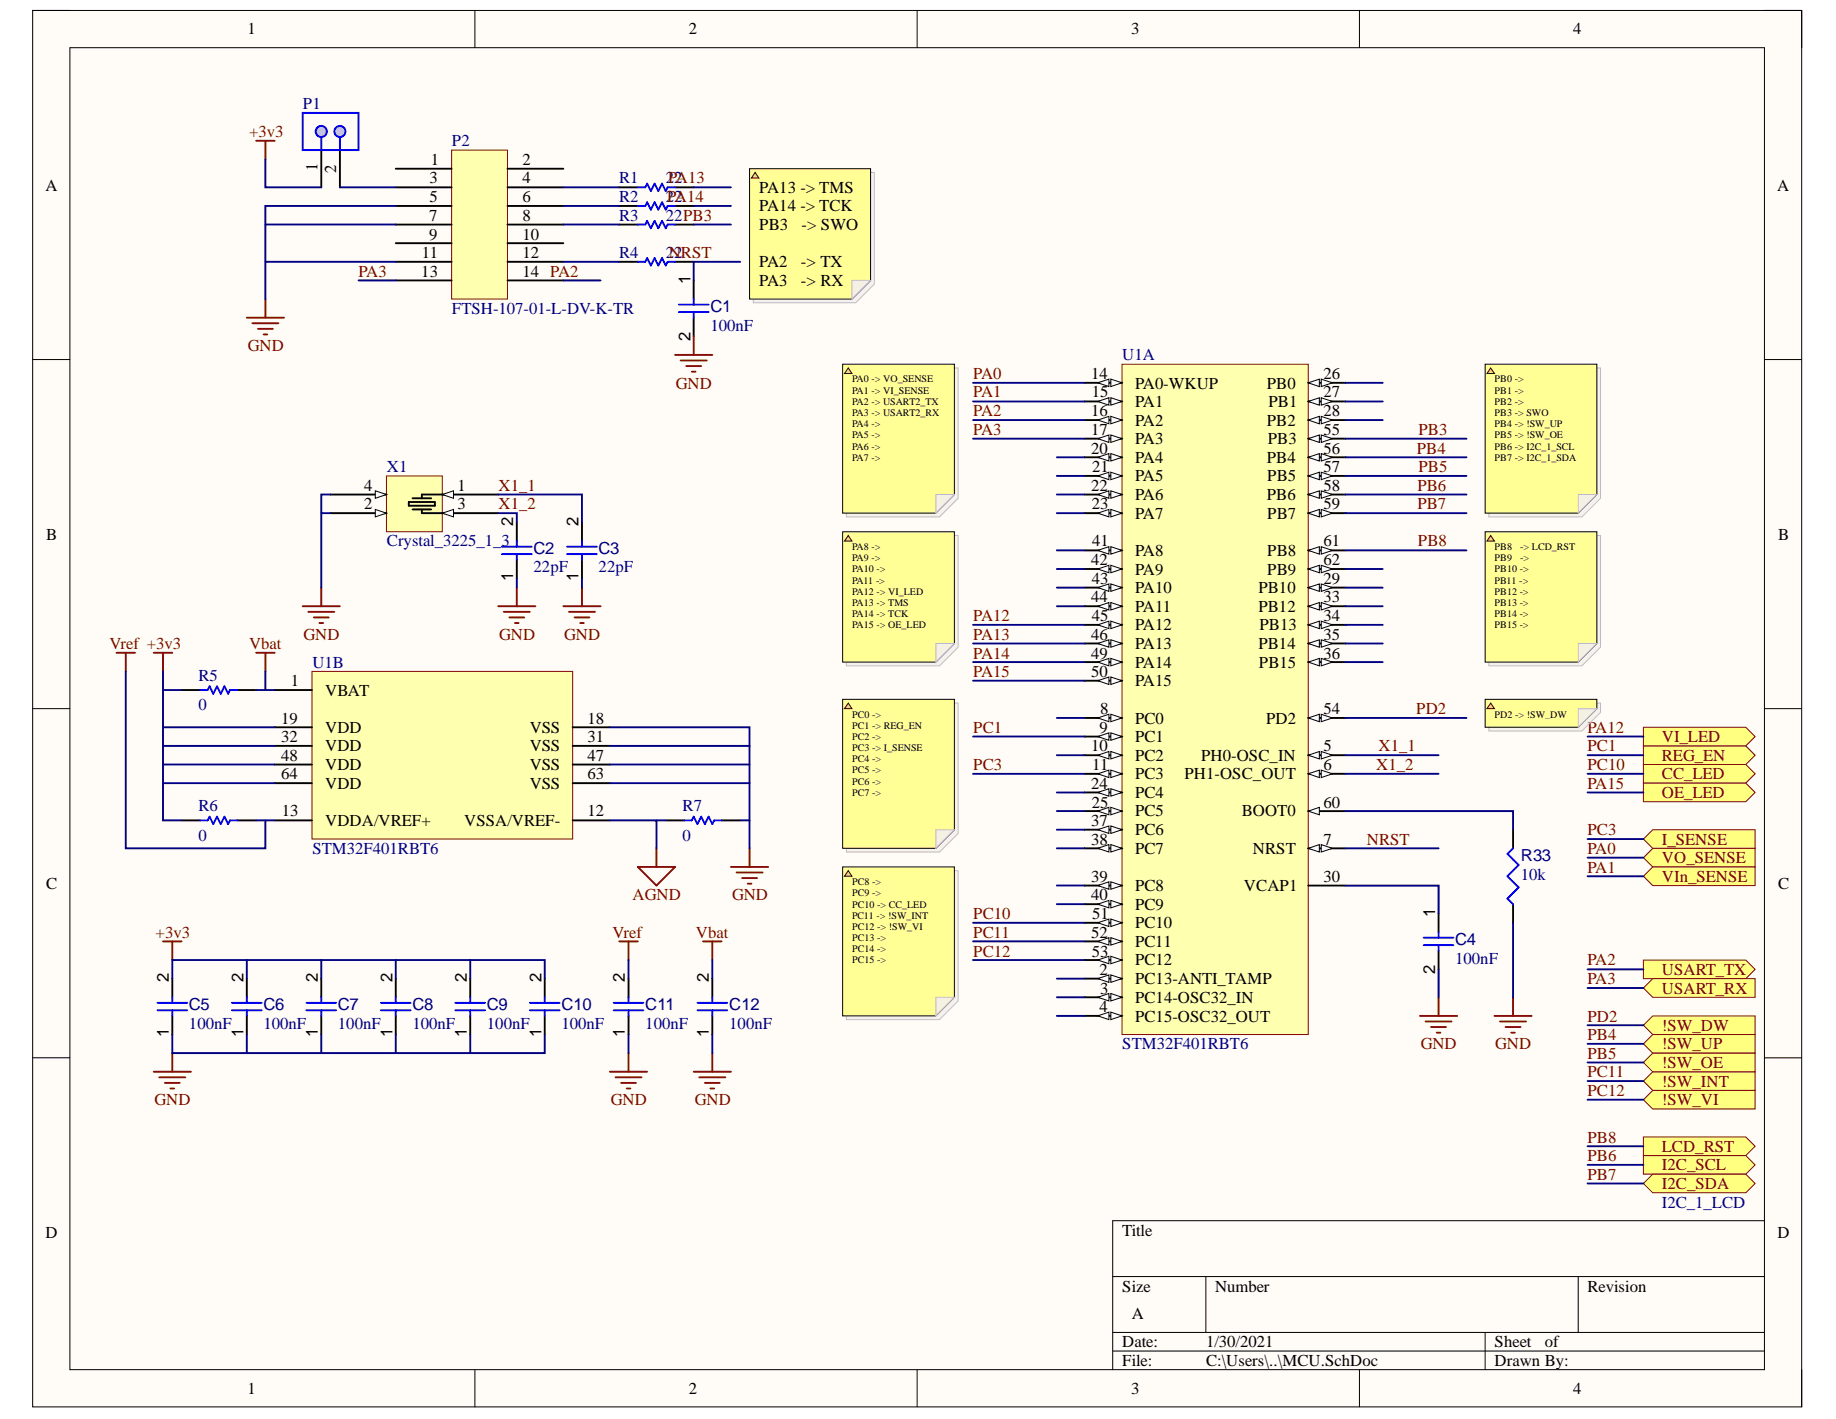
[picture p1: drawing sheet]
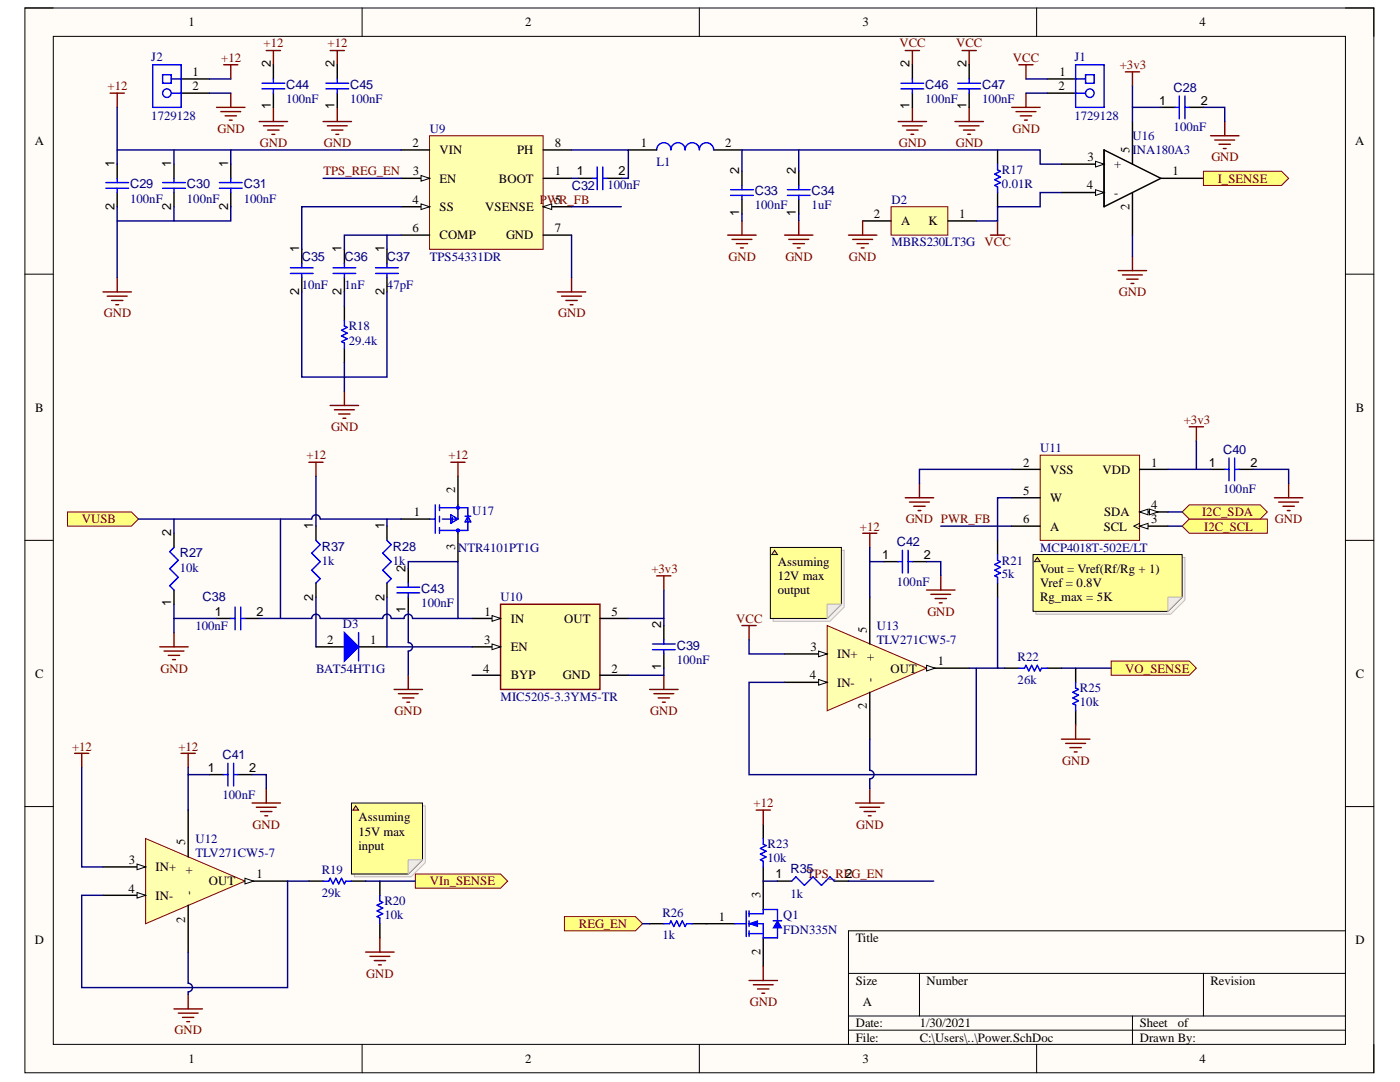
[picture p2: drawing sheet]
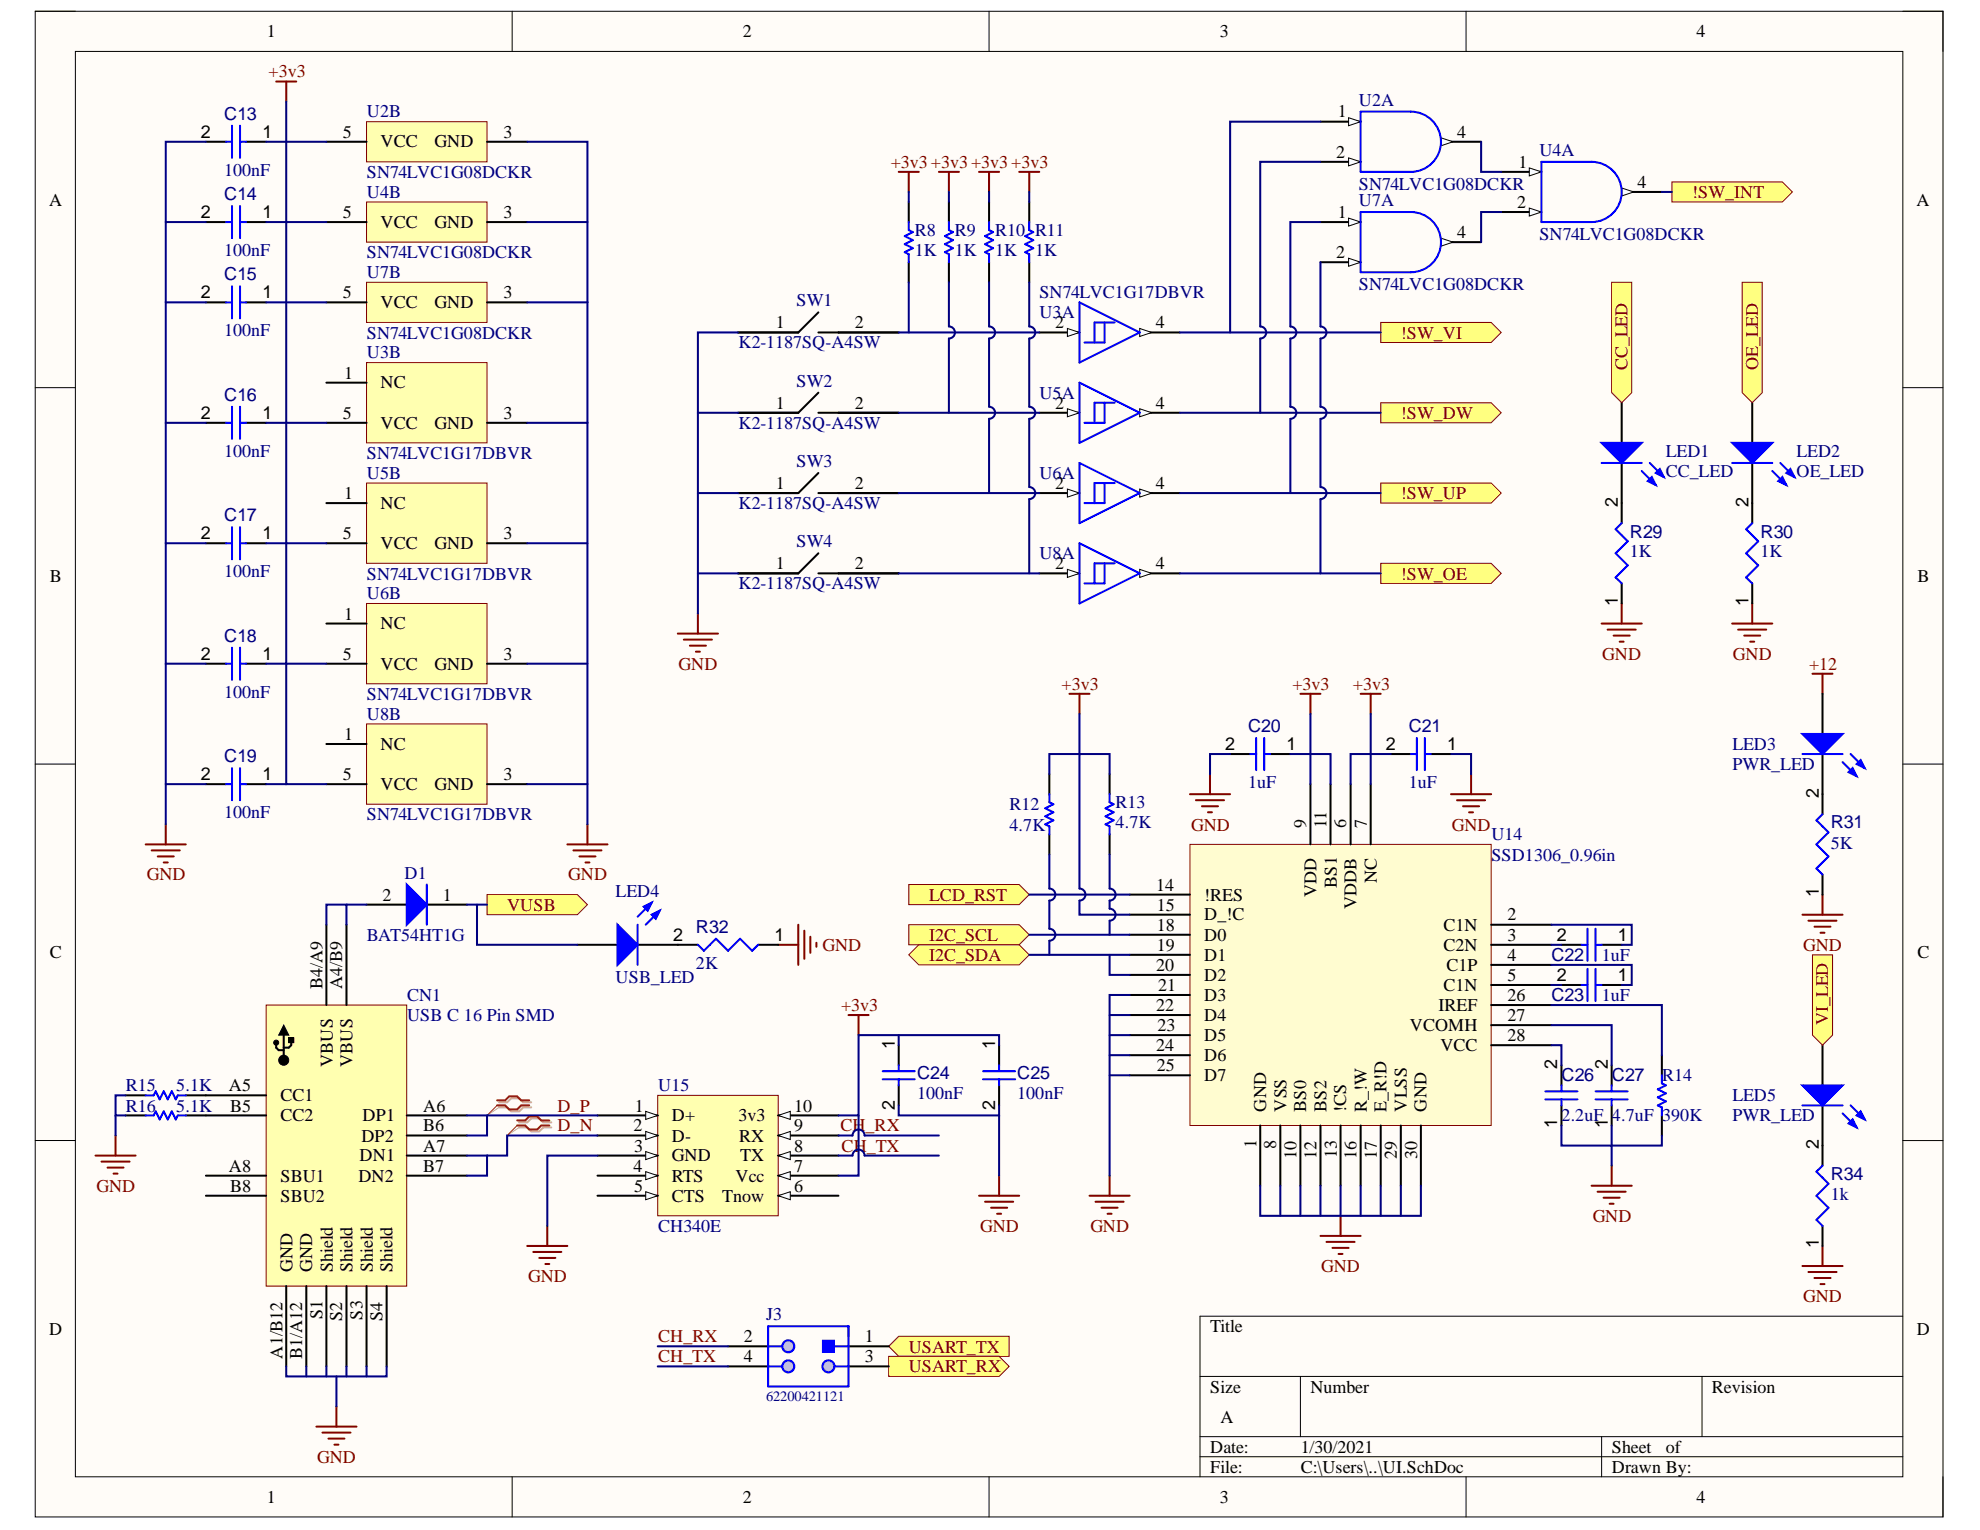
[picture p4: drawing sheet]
# Altium project PSU.PrjPcb
4 sheets, 120 parts. Net scope: hierarchical (ports join the sheet entries above them; power ports are global).
Board file: PCB_V3.PcbDoc
Sheets:
  TopLevel.SchDoc
    MCU = MCU.SchDoc
    UI = UI.SchDoc
    Power = Power.SchDoc

## Sheet TopLevel.SchDoc
size A

### Sub-sheets
MCU = MCU.SchDoc: REG_EN (out), CC_LED (out), OE_LED (out), USART_TX (out), USART_RX (in), !SW_DW (in), I_SENSE (in), VO_SENSE (in), VIn_SENSE (in), !SW_UP (in), !SW_OE (in), !SW_VI (in), !SW_INT (in), I2C_SCL (out), I2C_SDA (bidir), LCD_RST (out), VI_LED (out)
Power = Power.SchDoc: REG_EN (in), I_SENSE (out), VO_SENSE (out), VIn_SENSE (out), VUSB (in), I2C_SCL (in), I2C_SDA (bidir)
UI = UI.SchDoc: CC_LED (in), OE_LED (in), USART_TX (in), USART_RX (out), !SW_DW (out), !SW_UP (out), !SW_OE (out), !SW_VI (out), !SW_INT (out), LCD_RST (in), I2C_SCL (in), I2C_SDA (bidir), VUSB (out), VI_LED (in)

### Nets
PA0: sheet MCU/VO_SENSE, sheet Power/VO_SENSE
PA1: sheet MCU/VIn_SENSE, sheet Power/VIn_SENSE
PA2: sheet MCU/USART_TX, sheet UI/USART_TX
PA3: sheet MCU/USART_RX, sheet UI/USART_RX
PA12: sheet MCU/VI_LED, sheet UI/VI_LED
PA15: sheet MCU/OE_LED, sheet UI/OE_LED
PB4: sheet MCU/!SW_UP, sheet UI/!SW_UP
PB5: sheet MCU/!SW_OE, sheet UI/!SW_OE
PB6: sheet MCU/I2C_SCL, sheet UI/I2C_SCL, sheet Power/I2C_SCL
PB7: sheet MCU/I2C_SDA, sheet UI/I2C_SDA, sheet Power/I2C_SDA
PB8: sheet MCU/LCD_RST, sheet UI/LCD_RST
PC1: sheet MCU/REG_EN, sheet Power/REG_EN
PC3: sheet MCU/I_SENSE, sheet Power/I_SENSE
PC10: sheet MCU/CC_LED, sheet UI/CC_LED
PC11: sheet MCU/!SW_INT, sheet UI/!SW_INT
PC12: sheet MCU/!SW_VI, sheet UI/!SW_VI
PD2: sheet MCU/!SW_DW, sheet UI/!SW_DW
NetC38_2: sheet UI/VUSB, sheet Power/VUSB

## Sheet MCU.SchDoc
size A

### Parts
C1  value 100nF  [CAPC2013X95X50ML10T25]  (hidden comment: Capacitor 100 nF +/-10% 50 V 0805)
C2  value 22pF  [CAPC2013X95X50ML10T25]  (hidden comment: Capacitor 100 nF +/-10% 50 V 0805)
C3  value 22pF  [CAPC2013X95X50ML10T25]  (hidden comment: Capacitor 100 nF +/-10% 50 V 0805)
C4  value 100nF  [CAPC2013X95X50ML10T25]  (hidden comment: Capacitor 100 nF +/-10% 50 V 0805)
C5  value 100nF  [CAPC2013X95X50ML10T25]  (hidden comment: Capacitor 100 nF +/-10% 50 V 0805)
C6  value 100nF  [CAPC2013X95X50ML10T25]  (hidden comment: Capacitor 100 nF +/-10% 50 V 0805)
C7  value 100nF  [CAPC2013X95X50ML10T25]  (hidden comment: Capacitor 100 nF +/-10% 50 V 0805)
C8  value 100nF  [CAPC2013X95X50ML10T25]  (hidden comment: Capacitor 100 nF +/-10% 50 V 0805)
C9  value 100nF  [CAPC2013X95X50ML10T25]  (hidden comment: Capacitor 100 nF +/-10% 50 V 0805)
C10  value 100nF  [CAPC2013X95X50ML10T25]  (hidden comment: Capacitor 100 nF +/-10% 50 V 0805)
C11  value 100nF  [CAPC2013X95X50ML10T25]  (hidden comment: Capacitor 100 nF +/-10% 50 V 0805)
C12  value 100nF  [CAPC2013X95X50ML10T25]  (hidden comment: Capacitor 100 nF +/-10% 50 V 0805)
P1  GRPB021VWVN-RC  [SLIN-GRPB021VWVN-RC_V]  (value not drawn)
P2  FTSH-107-01-L-DV-K-TR  [FTSH-107-01-L-DV-K-TR-Footprint-1]
R1  value 22  [RESC2013X50X35ML15T15]  (hidden comment: Resistor 0R +/- 1% 0805 125 mW)
R2  value 22  [RESC2013X50X35ML15T15]  (hidden comment: Resistor 0R +/- 1% 0805 125 mW)
R3  value 22  [RESC2013X50X35ML15T15]  (hidden comment: Resistor 0R +/- 1% 0805 125 mW)
R4  value 22  [RESC2013X50X35ML15T15]  (hidden comment: Resistor 0R +/- 1% 0805 125 mW)
R5  value 0  [RESC2013X50X35ML15T15]  (hidden comment: Resistor 0R +/- 1% 0805 125 mW)
R6  value 0  [RESC2013X50X35ML15T15]  (hidden comment: Resistor 0R +/- 1% 0805 125 mW)
R7  value 0  [RESC2013X50X35ML15T15]  (hidden comment: Resistor 0R +/- 1% 0805 125 mW)
R33  value 10k  [RESC0805(2012)_L]  (hidden comment: Resistor 470R +/-5% 0805 125 mW)
U1  STM32F401RBT6  [STM-LQFP64_N]  (parts A,B of 2)
X1  Crystal_3225_1_3  [Crystal_3225_1_3-Footprint-1]

### Ports
!SW_DW (in), !SW_INT (in), !SW_OE (in), !SW_UP (in), !SW_VI (in), CC_LED (out), I2C_SCL (out), I2C_SDA (bidir), I_SENSE (in), LCD_RST (out), OE_LED (out), REG_EN (out), USART_RX (in), USART_TX (out), VI_LED (out), VIn_SENSE (in), VO_SENSE (in)

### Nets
+3v3: C5.2 C6.2 C7.2 C8.2 C9.2 C10.2 P1.1 R5.1 R6.1 U1.19(VDD) U1.32(VDD) U1.48(VDD) U1.64(VDD)
AGND: R7.1 U1.12(VSSA/VREF-)
GND: C1.2 C2.1 C3.1 C4.2 C5.1 C6.1 C7.1 C8.1 C9.1 C10.1 C11.1 C12.1 P2.5 P2.7 P2.11 R7.2 R33.1 U1.18(VSS) U1.31(VSS) U1.47(VSS) U1.63(VSS) X1.2(GND) X1.4(GND)
Vbat: C12.2 R5.2 U1.1(VBAT)
Vref: C11.2 R6.2 U1.13(VDDA/VREF+)
NRST: C1.1 R4.2 U1.7(NRST)
PA0: U1.14(PA0-WKUP) ; port VO_SENSE
PA1: U1.15(PA1) ; port VIn_SENSE
PA2: P2.14 U1.16(PA2) ; port USART_TX
PA3: P2.13 U1.17(PA3) ; port USART_RX
PA12: U1.45(PA12) ; port VI_LED
PA13: R1.2 U1.46(PA13)
PA14: R2.2 U1.49(PA14)
PA15: U1.50(PA15) ; port OE_LED
PB3: R3.2 U1.55(PB3)
PB4: U1.56(PB4) ; port !SW_UP
PB5: U1.57(PB5) ; port !SW_OE
PB6: U1.58(PB6) ; port I2C_SCL
PB7: U1.59(PB7) ; port I2C_SDA
PB8: U1.61(PB8) ; port LCD_RST
PC1: U1.9(PC1) ; port REG_EN
PC3: U1.11(PC3) ; port I_SENSE
PC10: U1.51(PC10) ; port CC_LED
PC11: U1.52(PC11) ; port !SW_INT
PC12: U1.53(PC12) ; port !SW_VI
PD2: U1.54(PD2) ; port !SW_DW
X1_1: C3.2 U1.5(PH0-OSC_IN) X1.1(X1)
X1_2: C2.2 U1.6(PH1-OSC_OUT) X1.3(X2)
NetC4_1: C4.1 U1.30(VCAP1)
NetP1_2: P1.2 P2.3
NetP2_4: P2.4 R1.1
NetP2_6: P2.6 R2.1
NetP2_8: P2.8 R3.1
NetP2_12: P2.12 R4.1
NetR33_2: R33.2 U1.60(BOOT0)

Not connected (* = marked no-connect by the designer): P2 1* 2* 9* 10*; U1 2(PC13-ANTI_TAMP)* 3(PC14-OSC32_IN)* 4(PC15-OSC32_OUT)* 8(PC0)* 10(PC2)* 20(PA4)* 21(PA5)* 22(PA6)* 23(PA7)* 24(PC4)* 25(PC5)* 26(PB0)* 27(PB1)* 28(PB2)* 29(PB10)* 33(PB12)* 34(PB13)* 35(PB14)* 36(PB15)* 37(PC6)* 38(PC7)* 39(PC8)* 40(PC9)* 41(PA8)* 42(PA9)* 43(PA10)* 44(PA11)* 62(PB9)*

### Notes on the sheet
- PA13 -> TMS
  PA14 -> TCK
  PB3   -> SWO
  PA2   -> TX
  PA3   -> RX
- PA0 -> VO_SENSE
  PA1 -> VI_SENSE
  PA2 -> USART2_TX
  PA3 -> USART2_RX
  PA4 ->
  PA5 ->
  PA6 ->
  PA7 ->
- PB0 ->
  PB1 ->
  PB2 ->
  PB3 -> SWO
  PB4 -> !SW_UP
  PB5 -> !SW_OE
  PB6 -> I2C_1_SCL
  PB7 -> I2C_1_SDA
- PA8 ->
  PA9 ->
  PA10 ->
  PA11 ->
  PA12 -> VI_LED
  PA13 -> TMS
  PA14 -> TCK
  PA15 -> OE_LED
- PB8   -> LCD_RST
  PB9   ->
  PB10 ->
  PB11 ->
  PB12 ->
  PB13 ->
  PB14 ->
  PB15 ->
- PD2 -> !SW_DW
- PC0 ->
  PC1 -> REG_EN
  PC2 ->
  PC3 -> I_SENSE
  PC4 ->
  PC5 ->
  PC6 ->
  PC7 ->
- PC8 ->
  PC9 ->
  PC10 -> CC_LED
  PC11 -> !SW_INT
  PC12 -> !SW_VI
  PC13 ->
  PC14 ->
  PC15 ->
- I2C_1_LCD

## Sheet UI.SchDoc
size A

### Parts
C13  value 100nF  [CAPC2013X95X50ML10T25]  (hidden comment: Capacitor 100 nF +/-10% 50 V 0805)
C14  value 100nF  [CAPC2013X95X50ML10T25]  (hidden comment: Capacitor 100 nF +/-10% 50 V 0805)
C15  value 100nF  [CAPC2013X95X50ML10T25]  (hidden comment: Capacitor 100 nF +/-10% 50 V 0805)
C16  value 100nF  [CAPC2013X95X50ML10T25]  (hidden comment: Capacitor 100 nF +/-10% 50 V 0805)
C17  value 100nF  [CAPC2013X95X50ML10T25]  (hidden comment: Capacitor 100 nF +/-10% 50 V 0805)
C18  value 100nF  [CAPC2013X95X50ML10T25]  (hidden comment: Capacitor 100 nF +/-10% 50 V 0805)
C19  value 100nF  [CAPC2013X95X50ML10T25]  (hidden comment: Capacitor 100 nF +/-10% 50 V 0805)
C20  value 1uF  [CAPC2013X95X50ML10T25]  (hidden comment: Capacitor 100 nF +/-10% 50 V 0805)
C21  value 1uF  [CAPC2013X95X50ML10T25]  (hidden comment: Capacitor 100 nF +/-10% 50 V 0805)
C22  value 1uF  [CAPC2013X95X50ML10T25]  (hidden comment: Capacitor 100 nF +/-10% 50 V 0805)
C23  value 1uF  [CAPC2013X95X50ML10T25]  (hidden comment: Capacitor 100 nF +/-10% 50 V 0805)
C24  value 100nF  [CAPC2013X95X50ML10T25]  (hidden comment: Capacitor 100 nF +/-10% 50 V 0805)
C25  value 100nF  [CAPC2013X95X50ML10T25]  (hidden comment: Capacitor 100 nF +/-10% 50 V 0805)
C26  value 2.2uF  [CAPC2013X95X50ML10T25]  (hidden comment: Capacitor 100 nF +/-10% 50 V 0805)
C27  value 4.7uF  [CAPC2013X95X50ML10T25]  (hidden comment: Capacitor 100 nF +/-10% 50 V 0805)
CN1  USB C 16 Pin SMD  [USB C 16 Pin SMD-Footprint-1]
D1  BAT54HT1G  [ONSC-SOD-323-2-477-02_V]
J3  62200421121  [62200421121]
LED1  CC_LED  [0805_A]
LED2  OE_LED  [0805_A]
LED3  PWR_LED  [0805_A]
LED4  USB_LED  [0805_A]
LED5  PWR_LED  [0805_A]
R8  value 1K  [RESC2013X50X35ML15T15]  (hidden comment: Resistor 0R +/- 1% 0805 125 mW)
R9  value 1K  [RESC2013X50X35ML15T15]  (hidden comment: Resistor 0R +/- 1% 0805 125 mW)
R10  value 1K  [RESC2013X50X35ML15T15]  (hidden comment: Resistor 0R +/- 1% 0805 125 mW)
R11  value 1K  [RESC2013X50X35ML15T15]  (hidden comment: Resistor 0R +/- 1% 0805 125 mW)
R12  value 4.7K  [RESC2013X50X35ML15T15]  (hidden comment: Resistor 0R +/- 1% 0805 125 mW)
R13  value 4.7K  [RESC2013X50X35ML15T15]  (hidden comment: Resistor 0R +/- 1% 0805 125 mW)
R14  value 390K  [RESC2013X50X35ML15T15]  (hidden comment: Resistor 0R +/- 1% 0805 125 mW)
R15  value 5.1K  [RESC2013X50X35ML15T15]  (hidden comment: Resistor 0R +/- 1% 0805 125 mW)
R16  value 5.1K  [RESC2013X50X35ML15T15]  (hidden comment: Resistor 0R +/- 1% 0805 125 mW)
R29  value 1K  [RESC0805(2012)_L]  (hidden comment: Resistor 470R +/-5% 0805 125 mW)
R30  value 1K  [RESC0805(2012)_L]  (hidden comment: Resistor 470R +/-5% 0805 125 mW)
R31  value 5K  [RESC0805(2012)_L]  (hidden comment: Resistor 470R +/-5% 0805 125 mW)
R32  value 2K  [RESC0805(2012)_L]  (hidden comment: Resistor 470R +/-5% 0805 125 mW)
R34  value 1k  [RESC0805(2012)_L]  (hidden comment: Resistor 470R +/-5% 0805 125 mW)
SW1  K2-1187SQ-A4SW  [K2-1187SQ-A4SW-Footprint-1]
SW2  K2-1187SQ-A4SW  [K2-1187SQ-A4SW-Footprint-1]
SW3  K2-1187SQ-A4SW  [K2-1187SQ-A4SW-Footprint-1]
SW4  K2-1187SQ-A4SW  [K2-1187SQ-A4SW-Footprint-1]
U2  SN74LVC1G08DCKR  [DCK0005A_M]  (parts A,B of 2)
U3  SN74LVC1G17DBVR  [DBV0005A_L]  (parts A,B of 2)
U4  SN74LVC1G08DCKR  [DCK0005A_M]  (parts A,B of 2)
U5  SN74LVC1G17DBVR  [DBV0005A_L]  (value not drawn)  (parts A,B of 2)
U6  SN74LVC1G17DBVR  [DBV0005A_L]  (value not drawn)  (parts A,B of 2)
U7  SN74LVC1G08DCKR  [DCK0005A_M]  (parts A,B of 2)
U8  SN74LVC1G17DBVR  [DBV0005A_L]  (value not drawn)  (parts A,B of 2)
U14  SSD1306_0.96in  [SSD1306_0.96in-Footprint-1]
U15  CH340E  [TSSOP50P490X110-10N]

### Ports
!SW_DW (out), !SW_INT (out), !SW_OE (out), !SW_UP (out), !SW_VI (out), CC_LED (in), I2C_SCL (in), I2C_SDA (bidir), LCD_RST (in), OE_LED (in), USART_RX (out), USART_TX (in), VI_LED (in), VUSB (out)

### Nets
+3v3: C13.1 C14.1 C15.1 C16.1 C17.1 C18.1 C19.1 C20.1 C21.2 C24.1 C25.1 R8.2 R9.2 R10.2 R11.2 R12.2 R13.2 U2.5(VCC) U3.5(VCC) U4.5(VCC) U5.5(VCC) U6.5(VCC) U7.5(VCC) U8.5(VCC) U14.6(VDDB) U14.7(NC) U14.9(VDD) U14.11(BS1) U14.15(D_!C) U15.7(Vcc) U15.10(3v3)
+12: LED3.2(A)
GND: C13.2 C14.2 C15.2 C16.2 C17.2 C18.2 C19.2 C20.2 C21.1 C24.2 C25.2 C26.1 C27.1 CN1.A1/B12(GND) CN1.B1/A12(GND) CN1.S1(Shield) CN1.S2(Shield) CN1.S3(Shield) CN1.S4(Shield) R14.2 R15.2 R16.2 R29.1 R30.1 R31.1 R32.1 R34.1 SW1.1 SW1.3 SW2.1 SW2.3 SW3.1 SW3.3 SW4.1 SW4.3 U2.3(GND) U3.3(GND) U4.3(GND) U5.3(GND) U6.3(GND) U7.3(GND) U8.3(GND) U14.1(GND) U14.8(VSS) U14.10(BS0) U14.12(BS2) U14.13(!CS) U14.16(R_!W) U14.17(E_R!D) U14.21(D3) U14.22(D4) U14.23(D5) U14.24(D6) U14.25(D7) U14.29(VLSS) U14.30(GND) U15.3(GND)
CH_RX: J3.2 U15.9(RX)
CH_TX: J3.4 U15.8(TX)
D_N: CN1.A7(DN1) CN1.B7(DN2) U15.2(D-)
D_P: CN1.A6(DP1) CN1.B6(DP2) U15.1(D+)
PA2: J3.1 ; port USART_TX
PA3: J3.3 ; port USART_RX
PA12: LED5.2(A) ; port VI_LED
PA15: LED2.2(A) ; port OE_LED
PB4: U6.4(Y) U7.1(A) ; port !SW_UP
PB5: U7.2(B) U8.4(Y) ; port !SW_OE
PB6: R13.1 U14.18(D0) ; port I2C_SCL
PB7: R12.1 U14.19(D1) U14.20(D2) ; port I2C_SDA
PB8: U14.14(!RES) ; port LCD_RST
PC10: LED1.2(A) ; port CC_LED
PC11: U4.4(Y) ; port !SW_INT
PC12: U2.1(A) U3.4(Y) ; port !SW_VI
PD2: U2.2(B) U5.4(Y) ; port !SW_DW
NetC22_1: C22.1 U14.2(C1N)
NetC22_2: C22.2 U14.3(C2N)
NetC23_1: C23.1 U14.4(C1P)
NetC23_2: C23.2 U14.5(C1N)
NetC26_2: C26.2 U14.28(VCC)
NetC27_2: C27.2 U14.27(VCOMH)
NetC38_2: D1.1(K) LED4.2(A) ; port VUSB
NetCN1_A4/B9: CN1.A4/B9(VBUS) CN1.B4/A9(VBUS) D1.2(A)
NetCN1_A5: CN1.A5(CC1) R15.1
NetCN1_B5: CN1.B5(CC2) R16.1
NetLED1_1: LED1.1(K) R29.2
NetLED2_1: LED2.1(K) R30.2
NetLED3_1: LED3.1(K) R31.2
NetLED4_1: LED4.1(K) R32.2
NetLED5_1: LED5.1(K) R34.2
NetR8_1: R8.1 SW1.2 SW1.4 U3.2(A)
NetR9_1: R9.1 SW2.2 SW2.4 U5.2(A)
NetR10_1: R10.1 SW3.2 SW3.4 U6.2(A)
NetR11_1: R11.1 SW4.2 SW4.4 U8.2(A)
NetR14_1: R14.1 U14.26(IREF)
NetU2_4: U2.4(Y) U4.1(A)
NetU4_2: U4.2(B) U7.4(Y)

Not connected (* = marked no-connect by the designer): CN1 A8(SBU1)* B8(SBU2)* H1(S6) H2(S5); U3 1(NC); U5 1(NC); U6 1(NC); U8 1(NC); U14 31(mech); U15 4(RTS)* 5(CTS)* 6(Tnow)*

### Layout directives
differential pair; differential pair class *; differential pair class *: D_P
differential pair: D_N

## Sheet Power.SchDoc
size A

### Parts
C28  value 100nF  [CAPC2013X95X50ML10T25]  (hidden comment: Capacitor 100 nF +/-10% 50 V 0805)
C29  value 100nF  [CAPC2013X95X50ML10T25]  (hidden comment: Capacitor 100 nF +/-10% 50 V 0805)
C30  value 100nF  [CAPC2013X95X50ML10T25]  (hidden comment: Capacitor 100 nF +/-10% 50 V 0805)
C31  value 100nF  [CAPC2013X95X50ML10T25]  (hidden comment: Capacitor 100 nF +/-10% 50 V 0805)
C32  value 100nF  [CAPC2013X95X50ML10T25]  (hidden comment: Capacitor 100 nF +/-10% 50 V 0805)
C33  value 100nF  [CAPC2013X95X50ML10T25]  (hidden comment: Capacitor 100 nF +/-10% 50 V 0805)
C34  value 1uF  [CAPC2013X95X50ML10T25]  (hidden comment: Capacitor 100 nF +/-10% 50 V 0805)
C35  value 10nF  [CAPC2013X95X50ML10T25]  (hidden comment: Capacitor 100 nF +/-10% 50 V 0805)
C36  value 1nF  [CAPC2013X95X50ML10T25]  (hidden comment: Capacitor 100 nF +/-10% 50 V 0805)
C37  value 47pF  [CAPC2013X95X50ML10T25]  (hidden comment: Capacitor 100 nF +/-10% 50 V 0805)
C38  value 100nF  [CAPC2013X95X50ML10T25]  (hidden comment: Capacitor 100 nF +/-10% 50 V 0805)
C39  value 100nF  [CAPC2013X95X50ML10T25]  (hidden comment: Capacitor 100 nF +/-10% 50 V 0805)
C40  value 100nF  [CAPC2013X95X50ML10T25]  (hidden comment: Capacitor 100 nF +/-10% 50 V 0805)
C41  value 100nF  [CAPC2013X95X50ML10T25]  (hidden comment: Capacitor 100 nF +/-10% 50 V 0805)
C42  value 100nF  [CAPC2013X95X50ML10T25]  (hidden comment: Capacitor 100 nF +/-10% 50 V 0805)
C43  value 100nF  [CAPC0805(2012)145_L]  (hidden comment: Capacitor 100µF +/-20% 6.3V 0805)
C44  value 100nF  [CAPC2013X95X50LL10T25]  (hidden comment: Capacitor 100 nF +/-10% 50 V 0805)
C45  value 100nF  [CAPC2013X95X50LL10T25]  (hidden comment: Capacitor 100 nF +/-10% 50 V 0805)
C46  value 100nF  [CAPC2013X95X50LL10T25]  (hidden comment: Capacitor 100 nF +/-10% 50 V 0805)
C47  value 100nF  [CAPC2013X95X50LL10T25]  (hidden comment: Capacitor 100 nF +/-10% 50 V 0805)
D2  MBRS230LT3G  [ONSC-SMB-2-403A-03_D_V]
D3  BAT54HT1G  [ONSC-SOD-323-2-477-02_V]
J1  1729128  [PHOE-1729128-2_V]
J2  1729128  [PHOE-1729128-2_V]
L1  LQH5BPN4R7NT0L  [LQH5BPN4R7NT0L-Footprint-1]  (value not drawn)
Q1  FDN335N  [FAIR-SSOT3L-3_V]
R17  value 0.01R  [RESC3216X60X45ML15T20]  (hidden comment: Resistor 0R +/- 5% 1206 250 mW)
R18  value 29.4k  [RESC2013X50X35ML15T15]  (hidden comment: Resistor 0R +/- 1% 0805 125 mW)
R19  value 29k  [RESC2013X50X35ML15T15]  (hidden comment: Resistor 0R +/- 1% 0805 125 mW)
R20  value 10k  [RESC2013X50X35ML15T15]  (hidden comment: Resistor 0R +/- 1% 0805 125 mW)
R21  value 5k  [RESC2013X50X35ML15T15]  (hidden comment: Resistor 0R +/- 1% 0805 125 mW)
R22  value 26k  [RESC2013X50X35ML15T15]  (hidden comment: Resistor 0R +/- 1% 0805 125 mW)
R23  value 10k  [RESC2013X50X35ML15T15]  (hidden comment: Resistor 0R +/- 1% 0805 125 mW)
R25  value 10k  [RESC2013X50X35ML15T15]  (hidden comment: Resistor 0R +/- 1% 0805 125 mW)
R26  value 1k  [RESC2013X50X35ML15T15]  (hidden comment: Resistor 0R +/- 1% 0805 125 mW)
R27  value 10k  [RESC2013X50X35ML15T15]  (hidden comment: Resistor 10k +/-1% 0805 125 mW)
R28  value 1k  [RESC2013X50X35ML15T15]  (hidden comment: Resistor 10k +/-1% 0805 125 mW)
R35  value 1k  [RESC2013X50X35ML15T15]  (hidden comment: Resistor 10k +/-1% 0805 125 mW)
R37  value 1k  [RESC2013X50X35ML15T15]  (hidden comment: Resistor 10k +/-1% 0805 125 mW)
U9  TPS54331DR  [D0008A_L]
U10  MIC5205-3.3YM5-TR  [FP-M5-IPC_C]
U11  MCP4018T-502E/LT  [SC70-LT6_L]
U12  TLV271CW5-7  [SOT95P285X130-5N]
U13  TLV271CW5-7  [SOT95P285X130-5N]
U16  INA180A3  [SOT95P245X110-5N]
U17  NTR4101PT1G  [FP-318-08-MFG]

### Ports
I2C_SCL (in), I2C_SDA (bidir), I_SENSE (out), REG_EN (in), VIn_SENSE (out), VO_SENSE (out), VUSB (in)

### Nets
+3v3: C28.1 C39.2 C40.1 U10.5(OUT) U11.1(VDD) U16.5(Vcc)
+12: C29.1 C30.1 C31.1 C41.1 C42.1 C44.2 C45.2 J2.1 R23.2 R37.1 U9.2(VIN) U12.3(IN+) U12.5(+) U13.5(+) U17.2(Source)
GND: C28.2 C29.2 C30.2 C31.2 C33.1 C34.1 C35.2 C37.2 C38.1 C39.1 C40.2 C41.2 C42.2 C43.1 C44.1 C45.1 C46.1 C47.1 D2.2(A) J1.2 J2.2 Q1.2(S) R18.2 R20.1 R25.1 R27.1 U9.7(GND) U10.2(GND) U11.2(VSS) U12.2(-) U13.2(-) U16.2(GND)
VCC: C46.2 C47.2 D2.1(K) J1.1 R17.1 U13.3(IN+) U16.4(-)
PA0: R22.2 R25.2 ; port VO_SENSE
PA1: R19.2 R20.2 ; port VIn_SENSE
PB6: U11.3(SCL) ; port I2C_SCL
PB7: U11.4(SDA) ; port I2C_SDA
PC1: R26.1 ; port REG_EN
PC3: U16.1(out) ; port I_SENSE
PWR_FB: R21.2 U9.5(VSENSE) U11.5(W) U11.6(A)
TPS_REG_EN: R35.2 U9.3(EN)
NetC32_1: C32.1 U9.1(BOOT)
NetC32_2: C32.2 L1.1 U9.8(PH)
NetC33_2: C33.2 C34.2 L1.2 R17.2 U16.3(+)
NetC35_1: C35.1 U9.4(SS)
NetC36_1: C36.1 C37.1 U9.6(COMP)
NetC36_2: C36.2 R18.1
NetC38_2: C38.2 C43.2 R27.2 R28.1 U10.1(IN) U17.1(Gate) U17.3(Drain) ; port VUSB
NetD3_1: D3.1(K) R28.2 U10.3(EN)
NetD3_2: D3.2(A) R37.2
NetQ1_1: Q1.1(G) R26.2
NetQ1_3: Q1.3(D) R23.1 R35.1
NetR19_1: R19.1 U12.1(OUT) U12.4(IN-)
NetR21_1: R21.1 R22.1 U13.1(OUT) U13.4(IN-)

Not connected (* = marked no-connect by the designer): U10 4(BYP)*

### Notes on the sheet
- (near U13) Assuming 12V max output
- Vout = Vref(Rf/Rg + 1)
  Vref = 0.8V
  Rg_max = 5K
- (near R19) Assuming 15V max input

## Nets that join several sheets
+3v3: MCU (13 pins), UI (31 pins), Power (6 pins)
+12: UI (LED3.2), Power (15 pins)
GND: MCU (23 pins), UI (57 pins), Power (32 pins)
NetC38_2: UI (D1.1 LED4.2), Power (7 pins)
PA0: MCU (U1.14), Power (R22.2 R25.2)
PA1: MCU (U1.15), Power (R19.2 R20.2)
PA2: MCU (P2.14 U1.16), UI (J3.1)
PA3: MCU (P2.13 U1.17), UI (J3.3)
PA12: MCU (U1.45), UI (LED5.2)
PA15: MCU (U1.50), UI (LED2.2)
PB4: MCU (U1.56), UI (U6.4 U7.1)
PB5: MCU (U1.57), UI (U7.2 U8.4)
PB6: MCU (U1.58), UI (R13.1 U14.18), Power (U11.3)
PB7: MCU (U1.59), UI (R12.1 U14.19 U14.20), Power (U11.4)
PB8: MCU (U1.61), UI (U14.14)
PC1: MCU (U1.9), Power (R26.1)
PC3: MCU (U1.11), Power (U16.1)
PC10: MCU (U1.51), UI (LED1.2)
PC11: MCU (U1.52), UI (U4.4)
PC12: MCU (U1.53), UI (U2.1 U3.4)
PD2: MCU (U1.54), UI (U2.2 U5.4)
